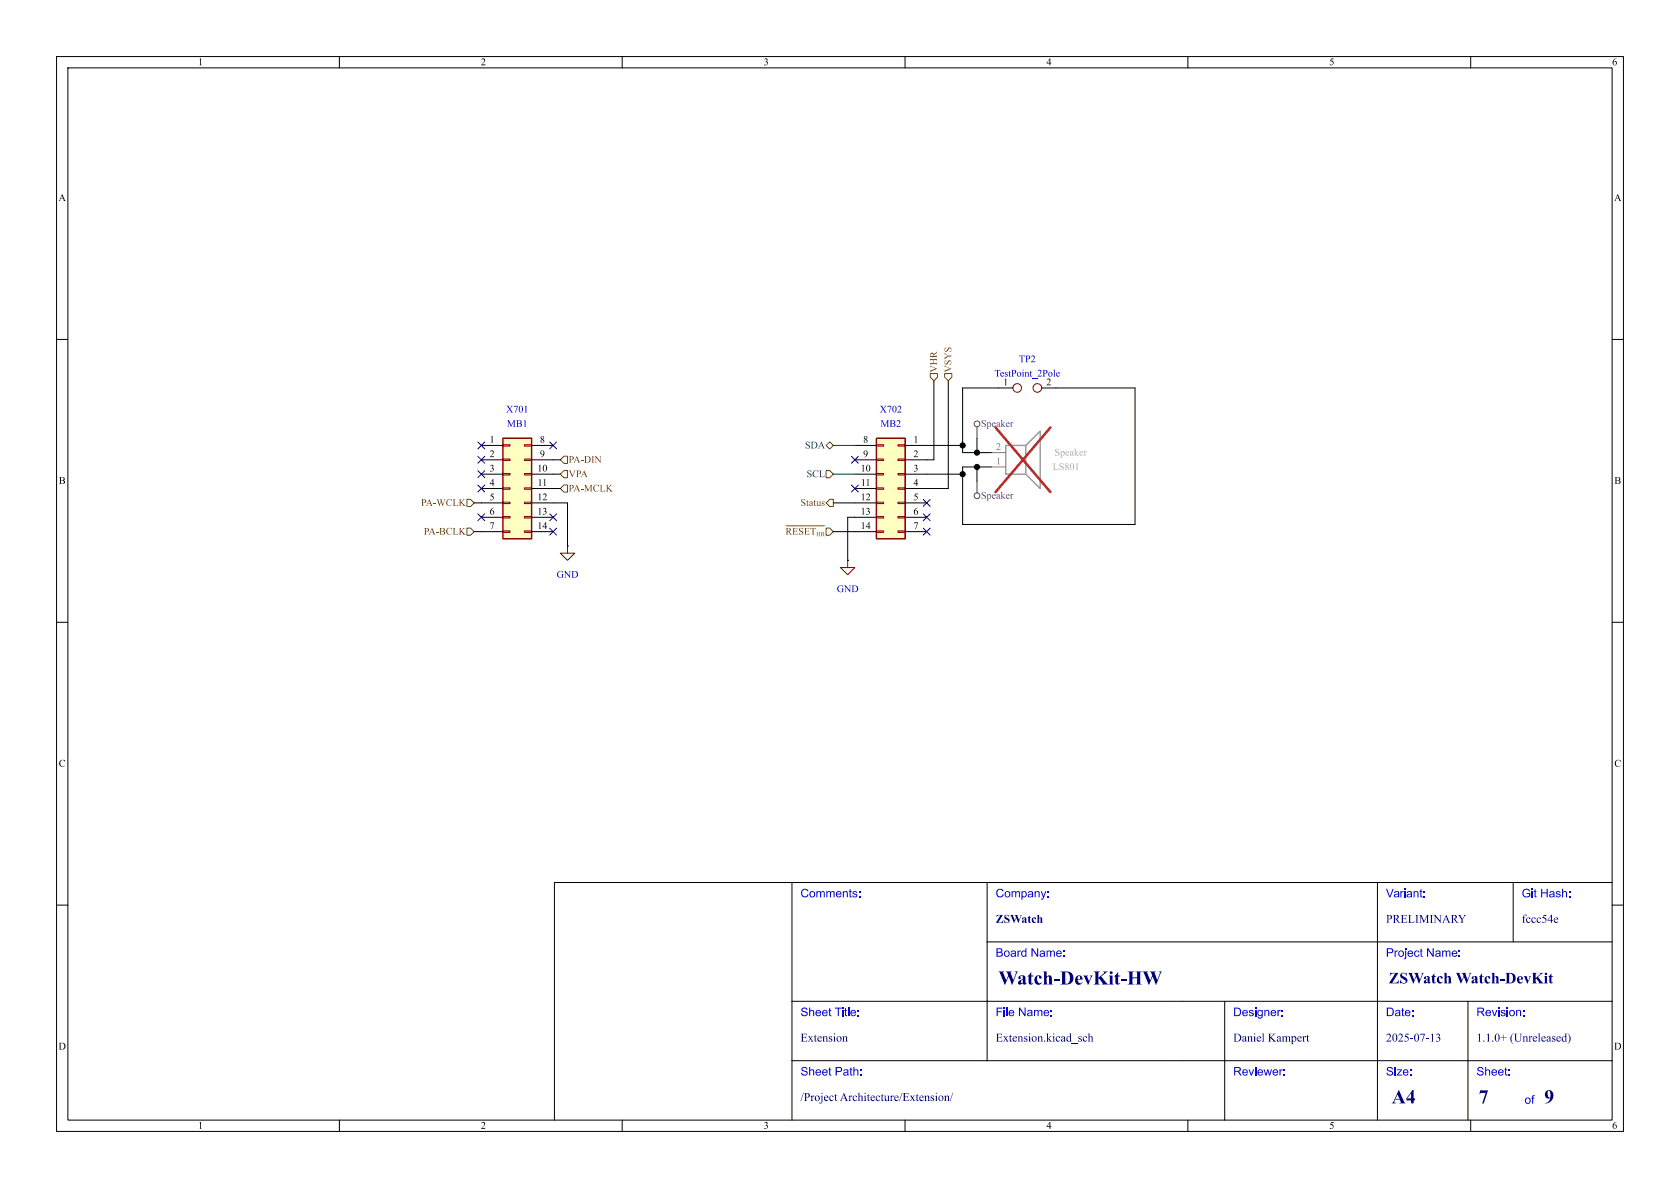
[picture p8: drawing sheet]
<svg xmlns="http://www.w3.org/2000/svg" width="297mm" height="210mm" viewBox="0 0 297 210" stroke-linecap="round" stroke-linejoin="round" font-family="sans-serif">
<g fill="none" stroke="#000" stroke-width=".18">
<path d="M10 10h277v190h-277zM12 12h273v186h-273zM60 10v2M110 10v2M160 10v2M210 10v2M260 10v2M10 60h2M285 60h2M100.3 96.5h.1M10 110h2M285 110h2"/>
<path d="M140 156v42M174.5 156v31.5M243.5 156v42M267.5 156v10.5M285 156h-187v42M10 160h2M140 177h145M174.5 166.5h110.5M216.5 177v21M259.5 177v21M285 160h2M60 198v2"/>
<path d="M110 198v2M140 187.5h145M160 198v2M210 198v2M260 198v2"/>
</g>
<path d="M100.3 96.5v1.3h1.3l-1.3 1.3-1.2-1.3h1.2" fill="none" stroke="#840000" stroke-width=".18"/>
<path d="M177.8 78.7h3.6v5.1h-3.6zM181.4 78.7l2.5-2.5v10.2l-2.5-2.6" fill="none" stroke="#9c9b98" stroke-width=".25"/>
<path d="M175.3 82.6h2.5M175.3 80h2.5" fill="none" stroke="#7a7a77" stroke-width=".18"/>
<path d="M176 75.6l9.7 11.4M185.7 75.6l-9.7 11.4" fill="none" stroke="#e12e31" stroke-width=".46"/>
<path d="M154.9 77.5h5.1v17.8h-5.1z" fill="#ffffc2"/>
<path d="M154.9 77.5h5.1v17.8h-5.1z" fill="none" stroke="#840000" stroke-width=".25"/>
<g fill="none" stroke="#840000" stroke-width=".18">
<path d="M154.9 78.6h1.3v.3h-1.3zM158.7 78.6h1.3v.3h-1.3zM154.9 81.2h1.3v.2h-1.3zM154.9 83.7h1.3v.2h-1.3zM154.9 86.2h1.3v.3h-1.3zM154.9 88.8h1.3v.2h-1.3zM154.9 91.3h1.3v.3h-1.3zM154.9 93.9h1.3v.2h-1.3zM158.7 81.2h1.3v.2h-1.3zM158.7 83.7h1.3v.2h-1.3zM158.7 86.2h1.3v.3h-1.3zM158.7 88.8h1.3v.2h-1.3z"/>
<path d="M158.7 91.3h1.3v.3h-1.3zM158.7 93.9h1.3v.2h-1.3z"/>
</g>
<g fill="none" stroke="#000" stroke-width=".18">
<path d="M151.1 78.7h3.8M160 78.7h3.8M151.1 81.3h3.8M151.1 83.8h3.8M151.1 86.4h3.8M151.1 88.9h3.8M151.1 91.4h3.8M151.1 94h3.8M160 81.3h3.8M160 83.8h3.8M160 86.4h3.8M160 88.9h3.8"/>
<path d="M160 91.4h3.8M160 94h3.8"/>
</g>
<path d="M88.9 77.5h5.1v17.8h-5.1z" fill="#ffffc2"/>
<path d="M88.9 77.5h5.1v17.8h-5.1z" fill="none" stroke="#840000" stroke-width=".25"/>
<g fill="none" stroke="#840000" stroke-width=".18">
<path d="M88.9 78.6h1.3v.3h-1.3zM92.7 78.6h1.3v.3h-1.3zM88.9 81.2h1.3v.2h-1.3zM88.9 83.7h1.3v.2h-1.3zM88.9 86.2h1.3v.3h-1.3zM88.9 88.8h1.3v.2h-1.3zM88.9 91.3h1.3v.3h-1.3zM88.9 93.9h1.3v.2h-1.3zM92.7 81.2h1.3v.2h-1.3zM92.7 83.7h1.3v.2h-1.3zM92.7 86.2h1.3v.3h-1.3zM92.7 88.8h1.3v.2h-1.3z"/>
<path d="M92.7 91.3h1.3v.3h-1.3zM92.7 93.9h1.3v.2h-1.3zM149.9 99.1v1.2h1.2l-1.2 1.3-1.3-1.3h1.3"/>
<circle cx="179.8" cy="68.6" r=".76"/>
<circle cx="183.4" cy="68.6" r=".76"/>
</g>
<g fill="none" stroke="#000" stroke-width=".18">
<path d="M85.1 78.7h3.8M94 78.7h3.8M163.8 78.7h6.4M165.1 67.3v14h-1.3M167.6 67.3v19.1h-3.8M172.7 77.5v2.5M179.1 68.6h-8.9v11.4h5.1M184.1 68.6h16.6v24.1h-30.5v-10.1h5.1M83.8 88.9h5.1M83.8 94h5.1M85.1 81.3h3.8M85.1 83.8h3.8"/>
<path d="M85.1 86.4h3.8M85.1 91.4h3.8M94 81.3h5.1M94 83.8h5.1M94 86.4h5.1M94 88.9h6.3v7.6M94 91.4h3.8M94 94h3.8M147.3 88.9h3.8M147.3 94h3.8M149.9 99.1h.1M151.1 91.4h-1.2v7.7"/>
<path d="M163.8 83.8h6.4M172.7 82.6v2.5"/>
</g>
<g fill="none" stroke="#484848" stroke-width=".18">
<path d="M172.7 75.4v2.1M172.7 85.1v2"/>
<circle cx="172.7" cy="74.9" r=".51"/>
<circle cx="172.7" cy="87.6" r=".51"/>
</g>
<path d="M146 78.7l.7-.6 .6 .6-.6 .7zM164.5 66h1.2v.7l-.6 .6-.6-.6zM167 66h1.3v.7l-.7 .6-.6-.6zM82.5 93.3h.7l.6 .7-.6 .6h-.7zM82.5 88.3h.7l.6 .6-.6 .6h-.7zM99.1 83.8l.6-.6h.6v1.3h-.6zM99.7 85.7h.6v1.3h-.6l-.6-.6zM99.7 80.6h.6v1.3h-.6l-.6-.6zM139 92.9h6.7M146 83.2h.7l.6 .6-.6 .7h-.7zM146 88.9l.7-.6h.6v1.2h-.6z" fill="none" stroke="#725600" stroke-width=".18"/>
<path d="M147.3 78.7h3.8M147.3 83.8h3.8" fill="none" stroke="#004848" stroke-width=".18"/>
<g fill="none" stroke="#000084" stroke-width=".18">
<path d="M84.5 78.1l1.2 1.2M85.7 78.1l-1.2 1.2M97.2 78.1l1.2 1.2M98.4 78.1l-1.2 1.2M84.5 80.7l1.2 1.2M84.5 83.2l1.2 1.2M84.5 90.8l1.2 1.2M84.5 85.8l1.2 1.2M85.7 80.7l-1.2 1.2M85.7 83.2l-1.2 1.2M85.7 90.8l-1.2 1.2M85.7 85.8l-1.2 1.2"/>
<path d="M97.2 90.8l1.2 1.2M97.2 93.4l1.2 1.2M98.4 90.8l-1.2 1.2M98.4 93.4l-1.2 1.2M150.5 80.7l1.2 1.2M150.5 85.8l1.2 1.2M151.7 80.7l-1.2 1.2M151.7 85.8l-1.2 1.2M163.2 90.8l1.2 1.2M163.2 88.3l1.2 1.2M163.2 93.4l1.2 1.2M164.4 90.8l-1.2 1.2"/>
<path d="M164.4 88.3l-1.2 1.2M164.4 93.4l-1.2 1.2"/>
</g>
<g fill="#000" stroke="#000" stroke-width=".18">
<circle cx="170.2" cy="78.7" r=".46"/>
<circle cx="170.2" cy="83.8" r=".46"/>
<circle cx="172.7" cy="80" r=".46"/>
<circle cx="172.7" cy="82.6" r=".46"/>
</g>
<g font-size="3.5" fill="#00007f">
<text x="176.5" y="174.9">Watch-DevKit-HW</text>
<text x="246" y="195.9">A4</text>
<text x="261.4" y="196">7</text>
<text x="273" y="196">9</text>
</g>
<text font-size="2.8" fill="#00007f" x="245.5" y="174.6">ZSWatchWatch-DevKit</text>
<g font-size="2.1" fill="#00f">
<text x="141.5" y="159.2">Comments:</text>
<text x="176" y="159.2">Company:</text>
<text x="245" y="159.2">Variant:</text>
<text x="269" y="159.2">Git Hash:</text>
<text x="176" y="169.7">Board Name:</text>
<text x="245" y="169.7">Project Name:</text>
<text x="141.5" y="180.2">Sheet Title:</text>
<text x="176" y="180.2">File Name:</text>
<text x="218" y="180.2">Designer:</text>
<text x="245" y="180.2">Date:</text>
<text x="261" y="180.2">Revision:</text>
<text x="141.5" y="190.7">Sheet Path:</text>
<text x="218" y="190.7">Reviewer:</text>
<text x="245" y="190.7">Size:</text>
<text x="261" y="190.7">Sheet:</text>
<text x="269.5" y="195.7">of</text>
</g>
<g font-size="2.1" fill="#00007f">
<text x="176" y="163.7">ZSWatch</text>
<text x="245" y="163.7">PRELIMINARY</text>
<text x="269" y="163.7">fccc54e</text>
<text x="141.5" y="184.7">Extension</text>
<text x="176" y="184.7">Extension.kicad_sch</text>
<text x="218" y="184.7">DanielKampert</text>
<text x="245" y="184.7">2025-07-13</text>
<text x="261" y="184.7">1.1.0+(Unreleased)</text>
<text x="141.5" y="195.2">/ProjectArchitecture/Extension/</text>
</g>
<g font-size="1.8">
<text x="35" y="12">1</text>
<text x="85" y="12">2</text>
<text x="135" y="12">3</text>
<text x="185" y="12">4</text>
<text x="235" y="12">5</text>
<text x="285" y="12">6</text>
<text x="10.3" y="36">A</text>
<text x="285.3" y="36">A</text>
<text x="177.4" y="68.3">1</text>
<text x="185" y="68.3">2</text>
<text x="86.6" y="78.5">1</text>
<text x="86.6" y="81">2</text>
<text x="86.6" y="83.6">3</text>
<text x="95" y="83.6">10</text>
<text x="95.4" y="78.5">8</text>
<text x="95.4" y="81">9</text>
<text x="152.1" y="83.6">10</text>
<text x="152.6" y="78.5">8</text>
<text x="152.6" y="81">9</text>
<text x="161.5" y="78.5">1</text>
<text x="161.5" y="81">2</text>
<text x="161.5" y="83.6">3</text>
<text x="10.4" y="86">B</text>
<text x="86.6" y="86.1">4</text>
<text x="86.6" y="88.6">5</text>
<text x="95" y="88.6">12</text>
<text x="95" y="86.1">11</text>
<text x="152.1" y="88.6">12</text>
<text x="152.2" y="86.1">11</text>
<text x="161.5" y="86.1">4</text>
<text x="161.5" y="88.6">5</text>
<text x="285.4" y="86">B</text>
<text x="86.6" y="91.2">6</text>
<text x="86.6" y="93.7">7</text>
<text x="95" y="91.2">13</text>
<text x="95" y="93.7">14</text>
<text x="152.1" y="91.2">13</text>
<text x="152.1" y="93.7">14</text>
<text x="161.5" y="91.2">6</text>
<text x="161.5" y="93.7">7</text>
<text x="10.4" y="136">C</text>
<text x="285.4" y="136">C</text>
<text x="10.3" y="186">D</text>
<text x="285.3" y="186">D</text>
<text x="35" y="200">1</text>
<text x="85" y="200">2</text>
<text x="135" y="200">3</text>
<text x="185" y="200">4</text>
<text x="235" y="200">5</text>
<text x="285" y="200">6</text>
</g>
<g font-size="1.8" fill="#725600">
<text x="166.1" y="65.8" transform="rotate(-90 166.1 65.8)">VHR</text>
<text x="168.6" y="65.8" transform="rotate(-90 168.6 65.8)">VSYS</text>
<text x="100.5" y="82.3">PA-DIN</text>
<text x="74.4" y="89.9">PA-WCLK</text>
<text x="100.5" y="87.3">PA-MCLK</text>
<text x="100.5" y="84.8">VPA</text>
<text x="141.5" y="89.9">Status</text>
<text x="74.9" y="95">PA-BCLK</text>
<text x="138.9" y="95">~{RESET_{HR}}</text>
</g>
<g font-size="1.8" fill="#0000c2">
<text x="180.1" y="64.5">TP2</text>
<text x="175.8" y="67">TestPoint_2Pole</text>
<text x="89.5" y="73.4">X701</text>
<text x="89.6" y="75.9">MB1</text>
<text x="155.5" y="73.4">X702</text>
<text x="155.7" y="75.9">MB2</text>
<text x="98.4" y="102.6">GND</text>
<text x="147.9" y="105.1">GND</text>
</g>
<g font-size="1.8" fill="#840084">
<text x="173.4" y="75.9">Speaker</text>
<text x="173.4" y="88.6">Speaker</text>
</g>
<g font-size="1.8" fill="#004848">
<text x="142.3" y="79.7">SDA</text>
<text x="142.6" y="84.8">SCL</text>
</g>
<g font-size="1.8" fill="#7a7a77">
<text x="176.1" y="82.3">1</text>
<text x="176.1" y="79.8">2</text>
</g>
<g font-size="1.8" fill="#abaaa8">
<text x="186.1" y="83.5">LS801</text>
<text x="186.4" y="81">Speaker</text>
</g>
</svg>
